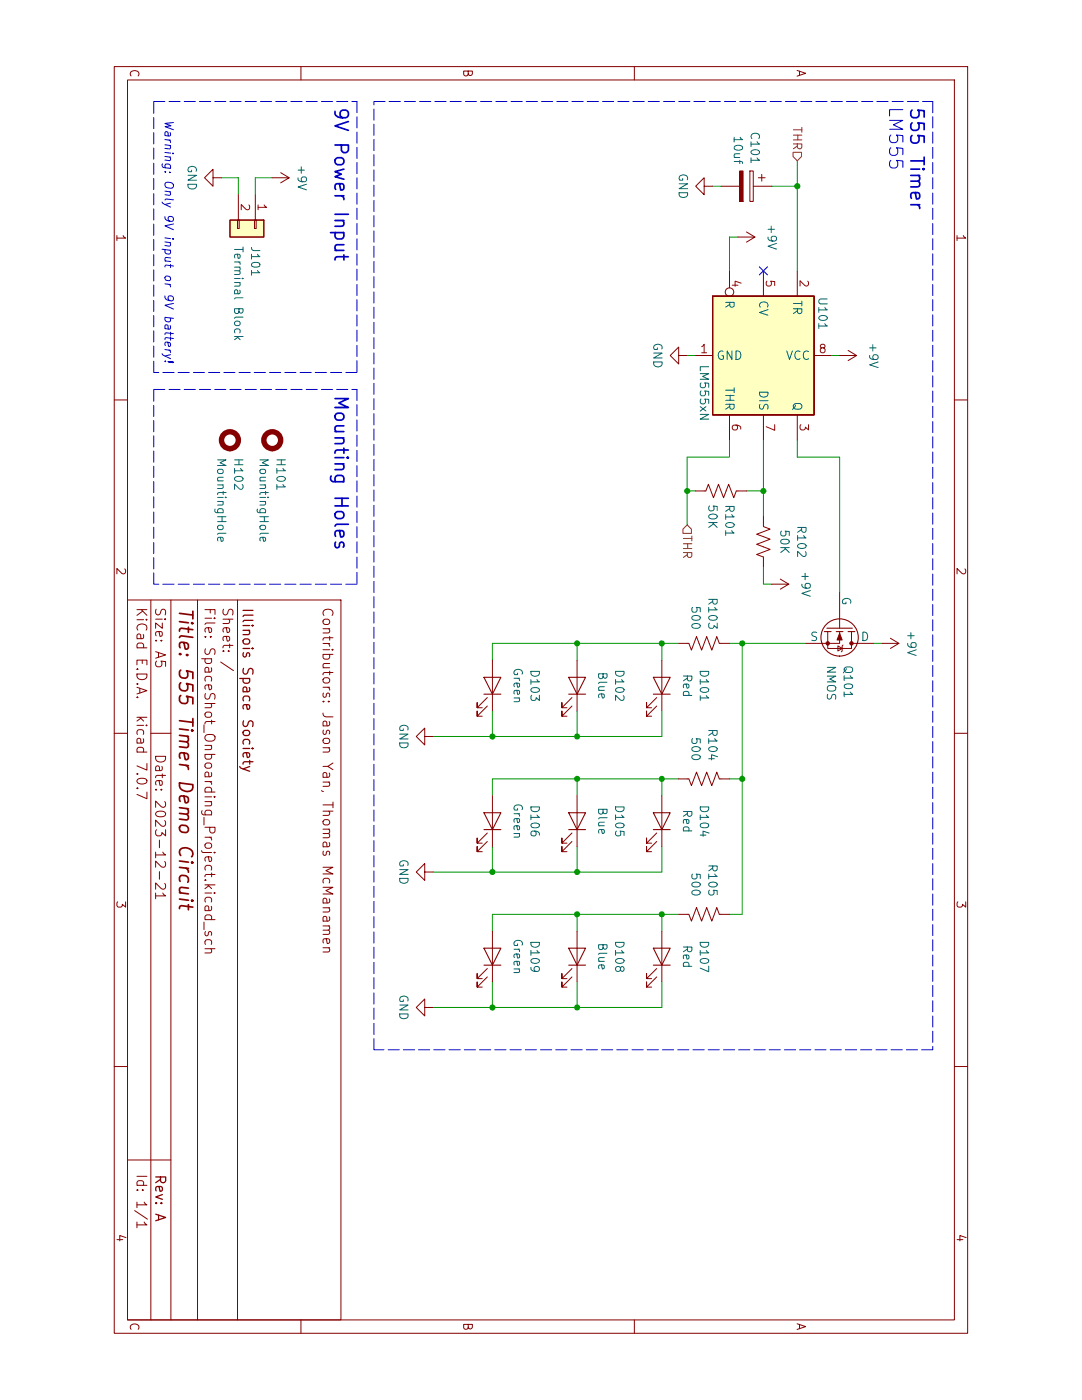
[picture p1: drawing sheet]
(kicad_sch (version 20230121) (generator eeschema)

 (paper "A5")

 (title_block
  (title "555 Timer Demo Circuit")
  (date "2023-12-21")
  (rev "A")
  (company "Illinois Space Society")
  (comment 4 "Contributors: Jason Yan, Thomas McManamen"))

 (lib_symbols
  (symbol "Connector_Generic:Conn_01x02" (pin_names (offset 1.016) hide) (in_bom yes) (on_board yes)
   (property "Reference" "J" (at 0 2.54 0) (effects (font (size 1.27 1.27))))
   (property "Value" "Conn_01x02" (at 0 -5.08 0) (effects (font (size 1.27 1.27))))
   (property "Footprint" "" (at 0 0 0) (effects (font (size 1.27 1.27)) hide))
   (property "Datasheet" "~" (at 0 0 0) (effects (font (size 1.27 1.27)) hide))
   (symbol "Conn_01x02_1_1"
    (rectangle (start -1.27 -2.413) (end 0 -2.667) (stroke (width 0.1524) (type default)) (fill (type none)))
    (rectangle (start -1.27 0.127) (end 0 -0.127) (stroke (width 0.1524) (type default)) (fill (type none)))
    (rectangle (start -1.27 1.27) (end 1.27 -3.81) (stroke (width 0.254) (type default)) (fill (type background)))
    (pin passive line (at -5.08 0 0) (length 3.81) (name "Pin_1" (effects (font (size 1.27 1.27)))) (number "1" (effects (font (size 1.27 1.27)))))
    (pin passive line (at -5.08 -2.54 0) (length 3.81) (name "Pin_2" (effects (font (size 1.27 1.27)))) (number "2" (effects (font (size 1.27 1.27)))))))
  (symbol "Device:C_Polarized" (pin_numbers hide) (pin_names (offset 0.254)) (in_bom yes) (on_board yes)
   (property "Reference" "C" (at 0.635 2.54 0) (effects (font (size 1.27 1.27)) (justify left)))
   (property "Value" "C_Polarized" (at 0.635 -2.54 0) (effects (font (size 1.27 1.27)) (justify left)))
   (property "Footprint" "" (at 0.9652 -3.81 0) (effects (font (size 1.27 1.27)) hide))
   (property "Datasheet" "~" (at 0 0 0) (effects (font (size 1.27 1.27)) hide))
   (symbol "C_Polarized_0_1"
    (rectangle (start -2.286 0.508) (end 2.286 1.016) (stroke (width 0) (type default)) (fill (type none)))
    (polyline (pts (xy -1.778 2.286) (xy -0.762 2.286)) (stroke (width 0) (type default)) (fill (type none)))
    (polyline (pts (xy -1.27 2.794) (xy -1.27 1.778)) (stroke (width 0) (type default)) (fill (type none)))
    (rectangle (start 2.286 -0.508) (end -2.286 -1.016) (stroke (width 0) (type default)) (fill (type outline))))
   (symbol "C_Polarized_1_1"
    (pin passive line (at 0 3.81 270) (length 2.794) (name "~" (effects (font (size 1.27 1.27)))) (number "1" (effects (font (size 1.27 1.27)))))
    (pin passive line (at 0 -3.81 90) (length 2.794) (name "~" (effects (font (size 1.27 1.27)))) (number "2" (effects (font (size 1.27 1.27)))))))
  (symbol "Device:LED" (pin_numbers hide) (pin_names (offset 1.016) hide) (in_bom yes) (on_board yes)
   (property "Reference" "D" (at 0 2.54 0) (effects (font (size 1.27 1.27))))
   (property "Value" "LED" (at 0 -2.54 0) (effects (font (size 1.27 1.27))))
   (property "Footprint" "" (at 0 0 0) (effects (font (size 1.27 1.27)) hide))
   (property "Datasheet" "~" (at 0 0 0) (effects (font (size 1.27 1.27)) hide))
   (symbol "LED_0_1"
    (polyline (pts (xy -1.27 -1.27) (xy -1.27 1.27)) (stroke (width 0.254) (type default)) (fill (type none)))
    (polyline (pts (xy -1.27 0) (xy 1.27 0)) (stroke (width 0) (type default)) (fill (type none)))
    (polyline (pts (xy 1.27 -1.27) (xy 1.27 1.27) (xy -1.27 0) (xy 1.27 -1.27)) (stroke (width 0.254) (type default)) (fill (type none)))
    (polyline (pts (xy -3.048 -0.762) (xy -4.572 -2.286) (xy -3.81 -2.286) (xy -4.572 -2.286) (xy -4.572 -1.524)) (stroke (width 0) (type default)) (fill (type none)))
    (polyline (pts (xy -1.778 -0.762) (xy -3.302 -2.286) (xy -2.54 -2.286) (xy -3.302 -2.286) (xy -3.302 -1.524)) (stroke (width 0) (type default)) (fill (type none))))
   (symbol "LED_1_1"
    (pin passive line (at -3.81 0 0) (length 2.54) (name "K" (effects (font (size 1.27 1.27)))) (number "1" (effects (font (size 1.27 1.27)))))
    (pin passive line (at 3.81 0 180) (length 2.54) (name "A" (effects (font (size 1.27 1.27)))) (number "2" (effects (font (size 1.27 1.27)))))))
  (symbol "Device:R_US" (pin_numbers hide) (pin_names (offset 0)) (in_bom yes) (on_board yes)
   (property "Reference" "R" (at 2.54 0 90) (effects (font (size 1.27 1.27))))
   (property "Value" "R_US" (at -2.54 0 90) (effects (font (size 1.27 1.27))))
   (property "Footprint" "" (at 1.016 -0.254 90) (effects (font (size 1.27 1.27)) hide))
   (property "Datasheet" "~" (at 0 0 0) (effects (font (size 1.27 1.27)) hide))
   (symbol "R_US_0_1"
    (polyline (pts (xy 0 -2.286) (xy 0 -2.54)) (stroke (width 0) (type default)) (fill (type none)))
    (polyline (pts (xy 0 2.286) (xy 0 2.54)) (stroke (width 0) (type default)) (fill (type none)))
    (polyline (pts (xy 0 -0.762) (xy 1.016 -1.143) (xy 0 -1.524) (xy -1.016 -1.905) (xy 0 -2.286)) (stroke (width 0) (type default)) (fill (type none)))
    (polyline (pts (xy 0 0.762) (xy 1.016 0.381) (xy 0 0) (xy -1.016 -0.381) (xy 0 -0.762)) (stroke (width 0) (type default)) (fill (type none)))
    (polyline (pts (xy 0 2.286) (xy 1.016 1.905) (xy 0 1.524) (xy -1.016 1.143) (xy 0 0.762)) (stroke (width 0) (type default)) (fill (type none))))
   (symbol "R_US_1_1"
    (pin passive line (at 0 3.81 270) (length 1.27) (name "~" (effects (font (size 1.27 1.27)))) (number "1" (effects (font (size 1.27 1.27)))))
    (pin passive line (at 0 -3.81 90) (length 1.27) (name "~" (effects (font (size 1.27 1.27)))) (number "2" (effects (font (size 1.27 1.27)))))))
  (symbol "Mechanical:MountingHole" (pin_names (offset 1.016)) (in_bom yes) (on_board yes)
   (property "Reference" "H" (at 0 5.08 0) (effects (font (size 1.27 1.27))))
   (property "Value" "MountingHole" (at 0 3.175 0) (effects (font (size 1.27 1.27))))
   (property "Footprint" "" (at 0 0 0) (effects (font (size 1.27 1.27)) hide))
   (property "Datasheet" "~" (at 0 0 0) (effects (font (size 1.27 1.27)) hide))
   (symbol "MountingHole_0_1"
    (circle (center 0 0) (radius 1.27) (stroke (width 1.27) (type default)) (fill (type none)))))
  (symbol "Simulation_SPICE:NMOS" (pin_numbers hide) (pin_names (offset 0)) (in_bom yes) (on_board yes)
   (property "Reference" "Q" (at 5.08 1.27 0) (effects (font (size 1.27 1.27)) (justify left)))
   (property "Value" "NMOS" (at 5.08 -1.27 0) (effects (font (size 1.27 1.27)) (justify left)))
   (property "Footprint" "" (at 5.08 2.54 0) (effects (font (size 1.27 1.27)) hide))
   (property "Datasheet" "https://ngspice.sourceforge.io/docs/ngspice-manual.pdf" (at 0 -12.7 0) (effects (font (size 1.27 1.27)) hide))
   (property "Sim.Device" "NMOS" (at 0 -17.145 0) (effects (font (size 1.27 1.27)) hide))
   (property "Sim.Type" "VDMOS" (at 0 -19.05 0) (effects (font (size 1.27 1.27)) hide))
   (property "Sim.Pins" "1=D 2=G 3=S" (at 0 -15.24 0) (effects (font (size 1.27 1.27)) hide))
   (symbol "NMOS_0_1"
    (polyline (pts (xy 0.254 0) (xy -2.54 0)) (stroke (width 0) (type default)) (fill (type none)))
    (polyline (pts (xy 0.254 1.905) (xy 0.254 -1.905)) (stroke (width 0.254) (type default)) (fill (type none)))
    (polyline (pts (xy 0.762 -1.27) (xy 0.762 -2.286)) (stroke (width 0.254) (type default)) (fill (type none)))
    (polyline (pts (xy 0.762 0.508) (xy 0.762 -0.508)) (stroke (width 0.254) (type default)) (fill (type none)))
    (polyline (pts (xy 0.762 2.286) (xy 0.762 1.27)) (stroke (width 0.254) (type default)) (fill (type none)))
    (polyline (pts (xy 2.54 2.54) (xy 2.54 1.778)) (stroke (width 0) (type default)) (fill (type none)))
    (polyline (pts (xy 2.54 -2.54) (xy 2.54 0) (xy 0.762 0)) (stroke (width 0) (type default)) (fill (type none)))
    (polyline (pts (xy 0.762 -1.778) (xy 3.302 -1.778) (xy 3.302 1.778) (xy 0.762 1.778)) (stroke (width 0) (type default)) (fill (type none)))
    (polyline (pts (xy 1.016 0) (xy 2.032 0.381) (xy 2.032 -0.381) (xy 1.016 0)) (stroke (width 0) (type default)) (fill (type outline)))
    (polyline (pts (xy 2.794 0.508) (xy 2.921 0.381) (xy 3.683 0.381) (xy 3.81 0.254)) (stroke (width 0) (type default)) (fill (type none)))
    (polyline (pts (xy 3.302 0.381) (xy 2.921 -0.254) (xy 3.683 -0.254) (xy 3.302 0.381)) (stroke (width 0) (type default)) (fill (type none)))
    (circle (center 1.651 0) (radius 2.794) (stroke (width 0.254) (type default)) (fill (type none)))
    (circle (center 2.54 -1.778) (radius 0.254) (stroke (width 0) (type default)) (fill (type outline)))
    (circle (center 2.54 1.778) (radius 0.254) (stroke (width 0) (type default)) (fill (type outline))))
   (symbol "NMOS_1_1"
    (pin passive line (at 2.54 5.08 270) (length 2.54) (name "D" (effects (font (size 1.27 1.27)))) (number "1" (effects (font (size 1.27 1.27)))))
    (pin input line (at -5.08 0 0) (length 2.54) (name "G" (effects (font (size 1.27 1.27)))) (number "2" (effects (font (size 1.27 1.27)))))
    (pin passive line (at 2.54 -5.08 90) (length 2.54) (name "S" (effects (font (size 1.27 1.27)))) (number "3" (effects (font (size 1.27 1.27)))))))
  (symbol "Timer:LM555xN" (in_bom yes) (on_board yes)
   (property "Reference" "U" (at -10.16 8.89 0) (effects (font (size 1.27 1.27)) (justify left)))
   (property "Value" "LM555xN" (at 2.54 8.89 0) (effects (font (size 1.27 1.27)) (justify left)))
   (property "Footprint" "Package_DIP:DIP-8_W7.62mm" (at 16.51 -10.16 0) (effects (font (size 1.27 1.27)) hide))
   (property "Datasheet" "http://www.ti.com/lit/ds/symlink/lm555.pdf" (at 21.59 -10.16 0) (effects (font (size 1.27 1.27)) hide))
   (symbol "LM555xN_0_0"
    (pin power_in line (at 0 -10.16 90) (length 2.54) (name "GND" (effects (font (size 1.27 1.27)))) (number "1" (effects (font (size 1.27 1.27)))))
    (pin power_in line (at 0 10.16 270) (length 2.54) (name "VCC" (effects (font (size 1.27 1.27)))) (number "8" (effects (font (size 1.27 1.27))))))
   (symbol "LM555xN_0_1"
    (rectangle (start -8.89 -7.62) (end 8.89 7.62) (stroke (width 0.254) (type default)) (fill (type background)))
    (rectangle (start -8.89 -7.62) (end 8.89 7.62) (stroke (width 0.254) (type default)) (fill (type background))))
   (symbol "LM555xN_1_1"
    (pin input line (at -12.7 5.08 0) (length 3.81) (name "TR" (effects (font (size 1.27 1.27)))) (number "2" (effects (font (size 1.27 1.27)))))
    (pin output line (at 12.7 5.08 180) (length 3.81) (name "Q" (effects (font (size 1.27 1.27)))) (number "3" (effects (font (size 1.27 1.27)))))
    (pin input inverted (at -12.7 -5.08 0) (length 3.81) (name "R" (effects (font (size 1.27 1.27)))) (number "4" (effects (font (size 1.27 1.27)))))
    (pin input line (at -12.7 0 0) (length 3.81) (name "CV" (effects (font (size 1.27 1.27)))) (number "5" (effects (font (size 1.27 1.27)))))
    (pin input line (at 12.7 -5.08 180) (length 3.81) (name "THR" (effects (font (size 1.27 1.27)))) (number "6" (effects (font (size 1.27 1.27)))))
    (pin input line (at 12.7 0 180) (length 3.81) (name "DIS" (effects (font (size 1.27 1.27)))) (number "7" (effects (font (size 1.27 1.27)))))))
  (symbol "power:+9V" (power) (pin_names (offset 0)) (in_bom yes) (on_board yes)
   (property "Reference" "#PWR" (at 0 -3.81 0) (effects (font (size 1.27 1.27)) hide))
   (property "Value" "+9V" (at 0 3.556 0) (effects (font (size 1.27 1.27))))
   (property "Footprint" "" (at 0 0 0) (effects (font (size 1.27 1.27)) hide))
   (property "Datasheet" "" (at 0 0 0) (effects (font (size 1.27 1.27)) hide))
   (symbol "+9V_0_1"
    (polyline (pts (xy -0.762 1.27) (xy 0 2.54)) (stroke (width 0) (type default)) (fill (type none)))
    (polyline (pts (xy 0 0) (xy 0 2.54)) (stroke (width 0) (type default)) (fill (type none)))
    (polyline (pts (xy 0 2.54) (xy 0.762 1.27)) (stroke (width 0) (type default)) (fill (type none))))
   (symbol "+9V_1_1"
    (pin power_in line (at 0 0 90) (length 0) hide (name "+9V" (effects (font (size 1.27 1.27)))) (number "1" (effects (font (size 1.27 1.27)))))))
  (symbol "power:GND" (power) (pin_names (offset 0)) (in_bom yes) (on_board yes)
   (property "Reference" "#PWR" (at 0 -6.35 0) (effects (font (size 1.27 1.27)) hide))
   (property "Value" "GND" (at 0 -3.81 0) (effects (font (size 1.27 1.27))))
   (property "Footprint" "" (at 0 0 0) (effects (font (size 1.27 1.27)) hide))
   (property "Datasheet" "" (at 0 0 0) (effects (font (size 1.27 1.27)) hide))
   (symbol "GND_0_1"
    (polyline (pts (xy 0 0) (xy 0 -1.27) (xy 1.27 -1.27) (xy 0 -2.54) (xy -1.27 -1.27) (xy 0 -1.27)) (stroke (width 0) (type default)) (fill (type none))))
   (symbol "GND_1_1"
    (pin power_in line (at 0 0 270) (length 0) hide (name "GND" (effects (font (size 1.27 1.27)))) (number "1" (effects (font (size 1.27 1.27))))))))

 (junction (at 137.16 68.58) (diameter 0) (color 0 0 0 0))
 (junction (at 27.94 35.56) (diameter 0) (color 0 0 0 0))
 (junction (at 73.66 40.64) (diameter 0) (color 0 0 0 0))
 (junction (at 151.13 68.58) (diameter 0) (color 0 0 0 0))
 (junction (at 96.52 43.815) (diameter 0) (color 0 0 0 0))
 (junction (at 96.52 55.88) (diameter 0) (color 0 0 0 0))
 (junction (at 116.84 68.58) (diameter 0) (color 0 0 0 0))
 (junction (at 73.66 52.07) (diameter 0) (color 0 0 0 0))
 (junction (at 110.49 68.58) (diameter 0) (color 0 0 0 0))
 (junction (at 116.84 43.815) (diameter 0) (color 0 0 0 0))
 (junction (at 137.16 55.88) (diameter 0) (color 0 0 0 0))
 (junction (at 110.49 81.28) (diameter 0) (color 0 0 0 0))
 (junction (at 130.81 81.28) (diameter 0) (color 0 0 0 0))
 (junction (at 116.84 55.88) (diameter 0) (color 0 0 0 0))
 (junction (at 151.13 81.28) (diameter 0) (color 0 0 0 0))
 (junction (at 96.52 68.58) (diameter 0) (color 0 0 0 0))
 (junction (at 130.81 68.58) (diameter 0) (color 0 0 0 0))

 (no_connect (at 40.64 40.64))

 (wire (pts (xy 96.52 68.58) (xy 99.06 68.58)) (stroke (width 0) (type default)))
 (wire (pts (xy 73.66 40.64) (xy 77.47 40.64)) (stroke (width 0) (type default)))
 (wire (pts (xy 139.7 81.28) (xy 137.16 81.28)) (stroke (width 0) (type default)))
 (wire (pts (xy 151.13 68.58) (xy 151.13 81.28)) (stroke (width 0) (type default)))
 (wire (pts (xy 110.49 68.58) (xy 110.49 81.28)) (stroke (width 0) (type default)))
 (wire (pts (xy 130.81 68.58) (xy 130.81 81.28)) (stroke (width 0) (type default)))
 (wire (pts (xy 96.52 53.34) (xy 96.52 55.88)) (stroke (width 0) (type default)))
 (wire (pts (xy 35.56 44.45) (xy 35.56 45.72)) (stroke (width 0) (type default)))
 (wire (pts (xy 119.38 55.88) (xy 116.84 55.88)) (stroke (width 0) (type default)))
 (wire (pts (xy 116.84 55.88) (xy 116.84 68.58)) (stroke (width 0) (type default)))
 (wire (pts (xy 151.13 81.28) (xy 147.32 81.28)) (stroke (width 0) (type default)))
 (wire (pts (xy 96.52 43.815) (xy 96.52 45.72)) (stroke (width 0) (type default)))
 (wire (pts (xy 68.58 52.07) (xy 68.58 45.72)) (stroke (width 0) (type default)))
 (wire (pts (xy 110.49 81.28) (xy 106.68 81.28)) (stroke (width 0) (type default)))
 (wire (pts (xy 27.94 46.99) (xy 27.94 48.26)) (stroke (width 0) (type default)))
 (wire (pts (xy 96.52 81.28) (xy 99.06 81.28)) (stroke (width 0) (type default)))
 (wire (pts (xy 68.58 29.21) (xy 68.58 35.56)) (stroke (width 0) (type default)))
 (wire (pts (xy 106.68 55.88) (xy 110.49 55.88)) (stroke (width 0) (type default)))
 (wire (pts (xy 130.81 81.28) (xy 127 81.28)) (stroke (width 0) (type default)))
 (wire (pts (xy 116.84 81.28) (xy 119.38 81.28)) (stroke (width 0) (type default)))
 (wire (pts (xy 96.52 22.86) (xy 96.52 24.13)) (stroke (width 0) (type default)))
 (wire (pts (xy 96.52 43.815) (xy 116.84 43.815)) (stroke (width 0) (type default)))
 (wire (pts (xy 85.09 40.64) (xy 87.63 40.64)) (stroke (width 0) (type default)))
 (wire (pts (xy 73.66 40.64) (xy 73.66 43.18)) (stroke (width 0) (type default)))
 (wire (pts (xy 68.58 45.72) (xy 66.04 45.72)) (stroke (width 0) (type default)))
 (wire (pts (xy 26.67 121.92) (xy 26.67 119.38)) (stroke (width 0) (type default)))
 (wire (pts (xy 137.16 55.88) (xy 137.16 68.58)) (stroke (width 0) (type default)))
 (wire (pts (xy 78.74 52.07) (xy 73.66 52.07)) (stroke (width 0) (type default)))
 (wire (pts (xy 137.16 68.58) (xy 137.16 81.28)) (stroke (width 0) (type default)))
 (wire (pts (xy 66.04 40.64) (xy 73.66 40.64)) (stroke (width 0) (type default)))
 (wire (pts (xy 96.52 55.88) (xy 96.52 68.58)) (stroke (width 0) (type default)))
 (wire (pts (xy 26.67 119.38) (xy 29.21 119.38)) (stroke (width 0) (type default)))
 (wire (pts (xy 127 55.88) (xy 130.81 55.88)) (stroke (width 0) (type default)))
 (wire (pts (xy 137.16 43.815) (xy 137.16 45.72)) (stroke (width 0) (type default)))
 (wire (pts (xy 35.56 45.72) (xy 40.64 45.72)) (stroke (width 0) (type default)))
 (wire (pts (xy 66.04 35.56) (xy 68.58 35.56)) (stroke (width 0) (type default)))
 (wire (pts (xy 116.84 68.58) (xy 119.38 68.58)) (stroke (width 0) (type default)))
 (wire (pts (xy 99.06 55.88) (xy 96.52 55.88)) (stroke (width 0) (type default)))
 (wire (pts (xy 68.58 29.21) (xy 88.9 29.21)) (stroke (width 0) (type default)))
 (wire (pts (xy 139.7 68.58) (xy 137.16 68.58)) (stroke (width 0) (type default)))
 (wire (pts (xy 26.67 116.84) (xy 29.21 116.84)) (stroke (width 0) (type default)))
 (wire (pts (xy 27.94 35.56) (xy 27.94 39.37)) (stroke (width 0) (type default)))
 (wire (pts (xy 73.66 52.07) (xy 73.66 50.8)) (stroke (width 0) (type default)))
 (wire (pts (xy 53.34 29.21) (xy 53.34 30.48)) (stroke (width 0) (type default)))
 (wire (pts (xy 130.81 68.58) (xy 127 68.58)) (stroke (width 0) (type default)))
 (wire (pts (xy 68.58 52.07) (xy 73.66 52.07)) (stroke (width 0) (type default)))
 (wire (pts (xy 110.49 81.28) (xy 110.49 90.17)) (stroke (width 0) (type default)))
 (wire (pts (xy 116.84 43.815) (xy 116.84 45.72)) (stroke (width 0) (type default)))
 (wire (pts (xy 137.16 53.34) (xy 137.16 55.88)) (stroke (width 0) (type default)))
 (wire (pts (xy 137.16 43.815) (xy 116.84 43.815)) (stroke (width 0) (type default)))
 (wire (pts (xy 130.81 55.88) (xy 130.81 68.58)) (stroke (width 0) (type default)))
 (wire (pts (xy 116.84 68.58) (xy 116.84 81.28)) (stroke (width 0) (type default)))
 (wire (pts (xy 110.49 68.58) (xy 106.68 68.58)) (stroke (width 0) (type default)))
 (wire (pts (xy 151.13 81.28) (xy 151.13 90.17)) (stroke (width 0) (type default)))
 (wire (pts (xy 87.63 40.64) (xy 87.63 39.37)) (stroke (width 0) (type default)))
 (wire (pts (xy 27.94 35.56) (xy 40.64 35.56)) (stroke (width 0) (type default)))
 (wire (pts (xy 147.32 55.88) (xy 151.13 55.88)) (stroke (width 0) (type default)))
 (wire (pts (xy 110.49 55.88) (xy 110.49 68.58)) (stroke (width 0) (type default)))
 (wire (pts (xy 130.81 81.28) (xy 130.81 90.17)) (stroke (width 0) (type default)))
 (wire (pts (xy 26.67 114.3) (xy 26.67 116.84)) (stroke (width 0) (type default)))
 (wire (pts (xy 53.34 50.8) (xy 53.34 52.07)) (stroke (width 0) (type default)))
 (wire (pts (xy 139.7 55.88) (xy 137.16 55.88)) (stroke (width 0) (type default)))
 (wire (pts (xy 96.52 34.29) (xy 96.52 43.815)) (stroke (width 0) (type default)))
 (wire (pts (xy 151.13 55.88) (xy 151.13 68.58)) (stroke (width 0) (type default)))
 (wire (pts (xy 116.84 53.34) (xy 116.84 55.88)) (stroke (width 0) (type default)))
 (wire (pts (xy 24.13 35.56) (xy 27.94 35.56)) (stroke (width 0) (type default)))
 (wire (pts (xy 151.13 68.58) (xy 147.32 68.58)) (stroke (width 0) (type default)))
 (wire (pts (xy 96.52 68.58) (xy 96.52 81.28)) (stroke (width 0) (type default)))

 (rectangle (start 58.42 101.6) (end 87.63 132.08) (stroke (width 0) (type dash)) (fill (type none)))
 (rectangle (start 15.24 15.24) (end 157.48 99.06) (stroke (width 0) (type dash)) (fill (type none)))
 (rectangle (start 15.24 101.6) (end 55.88 132.08) (stroke (width 0) (type dash)) (fill (type none)))

 (text "Mounting Holes" (at 59.055 105.41 0) (effects (font (size 2 2) (thickness 0.4) bold) (justify left bottom)))
 (text "LM555" (at 15.875 22.225 0) (effects (font (size 2 2)) (justify left bottom)))
 (text "555 Timer" (at 15.875 19.05 0) (effects (font (size 2 2) (thickness 0.4) bold) (justify left bottom)))
 (text "9V Power Input" (at 15.875 105.41 0) (effects (font (size 2 2) (thickness 0.4) bold) (justify left bottom)))
 (text "Only 9V input or 9V battery" (at 54.61 130.81 0) (effects (font (size 1.27 1.27) italic) (justify right bottom)))

 (hierarchical_label "THR" (shape input) (at 24.13 35.56 180) (fields_autoplaced) (effects (font (size 1.27 1.27)) (justify right)))
 (hierarchical_label "THR" (shape input) (at 78.74 52.07 0) (fields_autoplaced) (effects (font (size 1.27 1.27)) (justify left)))

 (symbol (lib_id "Device:R_US") (at 73.66 46.99 0) (unit 1) (in_bom yes) (on_board yes) (dnp no)
  (property "Reference" "R101" (at 75.565 45.72 0) (effects (font (size 1.27 1.27)) (justify left)))
  (property "Value" "50K" (at 75.565 48.26 0) (effects (font (size 1.27 1.27)) (justify left)))
  (property "Footprint" "Resistor_THT:R_Axial_DIN0204_L3.6mm_D1.6mm_P7.62mm_Horizontal" (at 74.676 47.244 90) (effects (font (size 1.27 1.27)) hide))
  (property "Datasheet" "~" (at 73.66 46.99 0) (effects (font (size 1.27 1.27)) hide)) (pin "1") (pin "2"))

 (symbol (lib_id "power:+9V") (at 35.56 44.45 0) (unit 1) (in_bom yes) (on_board yes) (dnp no) (fields_autoplaced)
  (property "Reference" "#PWR0104" (at 35.56 48.26 0) (effects (font (size 1.27 1.27)) hide))
  (property "Value" "+9V" (at 35.56 39.37 0) (effects (font (size 1.27 1.27))))
  (property "Footprint" "" (at 35.56 44.45 0) (effects (font (size 1.27 1.27)) hide))
  (property "Datasheet" "" (at 35.56 44.45 0) (effects (font (size 1.27 1.27)) hide)) (pin "1"))

 (symbol (lib_id "Device:LED") (at 102.87 81.28 0) (mirror y) (unit 1) (in_bom yes) (on_board yes) (dnp no)
  (property "Reference" "D103" (at 102.87 74.93 0) (effects (font (size 1.27 1.27))))
  (property "Value" "Green" (at 102.87 77.47 0) (effects (font (size 1.27 1.27))))
  (property "Footprint" "LED_THT:LED_D4.0mm" (at 102.87 81.28 0) (effects (font (size 1.27 1.27)) hide))
  (property "Datasheet" "~" (at 102.87 81.28 0) (effects (font (size 1.27 1.27)) hide)) (pin "1") (pin "2"))

 (symbol (lib_id "power:+9V") (at 26.67 114.3 0) (unit 1) (in_bom yes) (on_board yes) (dnp no)
  (property "Reference" "#PWR0102" (at 26.67 118.11 0) (effects (font (size 1.27 1.27)) hide))
  (property "Value" "+9V" (at 26.67 109.855 0) (effects (font (size 1.27 1.27))))
  (property "Footprint" "" (at 26.67 114.3 0) (effects (font (size 1.27 1.27)) hide))
  (property "Datasheet" "" (at 26.67 114.3 0) (effects (font (size 1.27 1.27)) hide)) (pin "1"))

 (symbol (lib_id "Device:LED") (at 123.19 68.58 0) (mirror y) (unit 1) (in_bom yes) (on_board yes) (dnp no)
  (property "Reference" "D105" (at 123.19 62.23 0) (effects (font (size 1.27 1.27))))
  (property "Value" "Blue" (at 123.19 64.77 0) (effects (font (size 1.27 1.27))))
  (property "Footprint" "LED_THT:LED_D4.0mm" (at 123.19 68.58 0) (effects (font (size 1.27 1.27)) hide))
  (property "Datasheet" "~" (at 123.19 68.58 0) (effects (font (size 1.27 1.27)) hide)) (pin "1") (pin "2"))

 (symbol (lib_id "power:+9V") (at 53.34 29.21 0) (unit 1) (in_bom yes) (on_board yes) (dnp no) (fields_autoplaced)
  (property "Reference" "#PWR0105" (at 53.34 33.02 0) (effects (font (size 1.27 1.27)) hide))
  (property "Value" "+9V" (at 53.34 24.13 0) (effects (font (size 1.27 1.27))))
  (property "Footprint" "" (at 53.34 29.21 0) (effects (font (size 1.27 1.27)) hide))
  (property "Datasheet" "" (at 53.34 29.21 0) (effects (font (size 1.27 1.27)) hide)) (pin "1"))

 (symbol (lib_id "Device:R_US") (at 137.16 49.53 0) (mirror y) (unit 1) (in_bom yes) (on_board yes) (dnp no)
  (property "Reference" "R105" (at 134.62 48.26 0) (effects (font (size 1.27 1.27)) (justify left)))
  (property "Value" "500" (at 134.62 50.8 0) (effects (font (size 1.27 1.27)) (justify left)))
  (property "Footprint" "Resistor_THT:R_Axial_DIN0204_L3.6mm_D1.6mm_P7.62mm_Horizontal" (at 136.144 49.784 90) (effects (font (size 1.27 1.27)) hide))
  (property "Datasheet" "~" (at 137.16 49.53 0) (effects (font (size 1.27 1.27)) hide)) (pin "1") (pin "2"))

 (symbol (lib_id "Device:R_US") (at 116.84 49.53 0) (mirror y) (unit 1) (in_bom yes) (on_board yes) (dnp no)
  (property "Reference" "R104" (at 114.3 48.26 0) (effects (font (size 1.27 1.27)) (justify left)))
  (property "Value" "500" (at 114.3 50.8 0) (effects (font (size 1.27 1.27)) (justify left)))
  (property "Footprint" "Resistor_THT:R_Axial_DIN0204_L3.6mm_D1.6mm_P7.62mm_Horizontal" (at 115.824 49.784 90) (effects (font (size 1.27 1.27)) hide))
  (property "Datasheet" "~" (at 116.84 49.53 0) (effects (font (size 1.27 1.27)) hide)) (pin "1") (pin "2"))

 (symbol (lib_id "power:GND") (at 27.94 48.26 0) (unit 1) (in_bom yes) (on_board yes) (dnp no) (fields_autoplaced)
  (property "Reference" "#PWR0101" (at 27.94 54.61 0) (effects (font (size 1.27 1.27)) hide))
  (property "Value" "GND" (at 27.94 52.705 0) (effects (font (size 1.27 1.27))))
  (property "Footprint" "" (at 27.94 48.26 0) (effects (font (size 1.27 1.27)) hide))
  (property "Datasheet" "" (at 27.94 48.26 0) (effects (font (size 1.27 1.27)) hide)) (pin "1"))

 (symbol (lib_id "Connector_Generic:Conn_01x02") (at 34.29 116.84 0) (unit 1) (in_bom yes) (on_board yes) (dnp no)
  (property "Reference" "J101" (at 36.83 116.84 0) (effects (font (size 1.27 1.27)) (justify left)))
  (property "Value" "Terminal Block" (at 36.83 119.38 0) (effects (font (size 1.27 1.27)) (justify left)))
  (property "Footprint" "TerminalBlock_4Ucon:TerminalBlock_4Ucon_1x02_P3.50mm_Horizontal" (at 34.29 116.84 0) (effects (font (size 1.27 1.27)) hide))
  (property "Datasheet" "~" (at 34.29 116.84 0) (effects (font (size 1.27 1.27)) hide)) (pin "1") (pin "2"))

 (symbol (lib_id "power:GND") (at 130.81 90.17 0) (mirror y) (unit 1) (in_bom yes) (on_board yes) (dnp no) (fields_autoplaced)
  (property "Reference" "#PWR0110" (at 130.81 96.52 0) (effects (font (size 1.27 1.27)) hide))
  (property "Value" "GND" (at 130.81 94.615 0) (effects (font (size 1.27 1.27))))
  (property "Footprint" "" (at 130.81 90.17 0) (effects (font (size 1.27 1.27)) hide))
  (property "Datasheet" "" (at 130.81 90.17 0) (effects (font (size 1.27 1.27)) hide)) (pin "1"))

 (symbol (lib_id "power:+9V") (at 87.63 39.37 0) (unit 1) (in_bom yes) (on_board yes) (dnp no) (fields_autoplaced)
  (property "Reference" "#PWR0107" (at 87.63 43.18 0) (effects (font (size 1.27 1.27)) hide))
  (property "Value" "+9V" (at 87.63 34.29 0) (effects (font (size 1.27 1.27))))
  (property "Footprint" "" (at 87.63 39.37 0) (effects (font (size 1.27 1.27)) hide))
  (property "Datasheet" "" (at 87.63 39.37 0) (effects (font (size 1.27 1.27)) hide)) (pin "1"))

 (symbol (lib_id "power:GND") (at 53.34 52.07 0) (unit 1) (in_bom yes) (on_board yes) (dnp no) (fields_autoplaced)
  (property "Reference" "#PWR0106" (at 53.34 58.42 0) (effects (font (size 1.27 1.27)) hide))
  (property "Value" "GND" (at 53.34 56.515 0) (effects (font (size 1.27 1.27))))
  (property "Footprint" "" (at 53.34 52.07 0) (effects (font (size 1.27 1.27)) hide))
  (property "Datasheet" "" (at 53.34 52.07 0) (effects (font (size 1.27 1.27)) hide)) (pin "1"))

 (symbol (lib_id "Device:R_US") (at 96.52 49.53 0) (mirror y) (unit 1) (in_bom yes) (on_board yes) (dnp no)
  (property "Reference" "R103" (at 94.615 48.26 0) (effects (font (size 1.27 1.27)) (justify left)))
  (property "Value" "500" (at 94.615 50.8 0) (effects (font (size 1.27 1.27)) (justify left)))
  (property "Footprint" "Resistor_THT:R_Axial_DIN0204_L3.6mm_D1.6mm_P7.62mm_Horizontal" (at 95.504 49.784 90) (effects (font (size 1.27 1.27)) hide))
  (property "Datasheet" "~" (at 96.52 49.53 0) (effects (font (size 1.27 1.27)) hide)) (pin "1") (pin "2"))

 (symbol (lib_id "Device:LED") (at 143.51 55.88 0) (mirror y) (unit 1) (in_bom yes) (on_board yes) (dnp no)
  (property "Reference" "D107" (at 143.51 49.53 0) (effects (font (size 1.27 1.27))))
  (property "Value" "Red" (at 143.51 52.07 0) (effects (font (size 1.27 1.27))))
  (property "Footprint" "LED_THT:LED_D4.0mm" (at 143.51 55.88 0) (effects (font (size 1.27 1.27)) hide))
  (property "Datasheet" "~" (at 143.51 55.88 0) (effects (font (size 1.27 1.27)) hide)) (pin "1") (pin "2"))

 (symbol (lib_id "power:GND") (at 26.67 121.92 0) (unit 1) (in_bom yes) (on_board yes) (dnp no) (fields_autoplaced)
  (property "Reference" "#PWR0103" (at 26.67 128.27 0) (effects (font (size 1.27 1.27)) hide))
  (property "Value" "GND" (at 26.67 126.365 0) (effects (font (size 1.27 1.27))))
  (property "Footprint" "" (at 26.67 121.92 0) (effects (font (size 1.27 1.27)) hide))
  (property "Datasheet" "" (at 26.67 121.92 0) (effects (font (size 1.27 1.27)) hide)) (pin "1"))

 (symbol (lib_id "Device:C_Polarized") (at 27.94 43.18 0) (unit 1) (in_bom yes) (on_board yes) (dnp no)
  (property "Reference" "C101" (at 24.765 41.91 0) (effects (font (size 1.27 1.27)) (justify right)))
  (property "Value" "10uf" (at 24.765 44.45 0) (effects (font (size 1.27 1.27)) (justify right)))
  (property "Footprint" "Capacitor_THT:CP_Radial_D5.0mm_P2.00mm" (at 28.9052 46.99 0) (effects (font (size 1.27 1.27)) hide))
  (property "Datasheet" "~" (at 27.94 43.18 0) (effects (font (size 1.27 1.27)) hide)) (pin "1") (pin "2"))

 (symbol (lib_id "power:GND") (at 110.49 90.17 0) (mirror y) (unit 1) (in_bom yes) (on_board yes) (dnp no) (fields_autoplaced)
  (property "Reference" "#PWR0109" (at 110.49 96.52 0) (effects (font (size 1.27 1.27)) hide))
  (property "Value" "GND" (at 110.49 94.615 0) (effects (font (size 1.27 1.27))))
  (property "Footprint" "" (at 110.49 90.17 0) (effects (font (size 1.27 1.27)) hide))
  (property "Datasheet" "" (at 110.49 90.17 0) (effects (font (size 1.27 1.27)) hide)) (pin "1"))

 (symbol (lib_id "Device:R_US") (at 81.28 40.64 270) (unit 1) (in_bom yes) (on_board yes) (dnp no)
  (property "Reference" "R102" (at 81.28 34.925 90) (effects (font (size 1.27 1.27))))
  (property "Value" "50K" (at 81.28 37.465 90) (effects (font (size 1.27 1.27))))
  (property "Footprint" "Resistor_THT:R_Axial_DIN0204_L3.6mm_D1.6mm_P7.62mm_Horizontal" (at 81.026 41.656 90) (effects (font (size 1.27 1.27)) hide))
  (property "Datasheet" "~" (at 81.28 40.64 0) (effects (font (size 1.27 1.27)) hide)) (pin "1") (pin "2"))

 (symbol (lib_id "Device:LED") (at 102.87 55.88 0) (mirror y) (unit 1) (in_bom yes) (on_board yes) (dnp no)
  (property "Reference" "D101" (at 102.87 49.53 0) (effects (font (size 1.27 1.27))))
  (property "Value" "Red" (at 102.87 52.07 0) (effects (font (size 1.27 1.27))))
  (property "Footprint" "LED_THT:LED_D4.0mm" (at 102.87 55.88 0) (effects (font (size 1.27 1.27)) hide))
  (property "Datasheet" "~" (at 102.87 55.88 0) (effects (font (size 1.27 1.27)) hide)) (pin "1") (pin "2"))

 (symbol (lib_id "Mechanical:MountingHole") (at 66.04 114.3 0) (unit 1) (in_bom yes) (on_board yes) (dnp no) (fields_autoplaced)
  (property "Reference" "H101" (at 68.58 113.03 0) (effects (font (size 1.27 1.27)) (justify left)))
  (property "Value" "MountingHole" (at 68.58 115.57 0) (effects (font (size 1.27 1.27)) (justify left)))
  (property "Footprint" "MountingHole:MountingHole_3.2mm_M3_Pad_Via" (at 66.04 114.3 0) (effects (font (size 1.27 1.27)) hide))
  (property "Datasheet" "~" (at 66.04 114.3 0) (effects (font (size 1.27 1.27)) hide)))

 (symbol (lib_id "Device:LED") (at 143.51 68.58 0) (mirror y) (unit 1) (in_bom yes) (on_board yes) (dnp no)
  (property "Reference" "D108" (at 143.51 62.23 0) (effects (font (size 1.27 1.27))))
  (property "Value" "Blue" (at 143.51 64.77 0) (effects (font (size 1.27 1.27))))
  (property "Footprint" "LED_THT:LED_D4.0mm" (at 143.51 68.58 0) (effects (font (size 1.27 1.27)) hide))
  (property "Datasheet" "~" (at 143.51 68.58 0) (effects (font (size 1.27 1.27)) hide)) (pin "1") (pin "2"))

 (symbol (lib_id "power:+9V") (at 96.52 22.86 0) (unit 1) (in_bom yes) (on_board yes) (dnp no) (fields_autoplaced)
  (property "Reference" "#PWR0108" (at 96.52 26.67 0) (effects (font (size 1.27 1.27)) hide))
  (property "Value" "+9V" (at 96.52 18.415 0) (effects (font (size 1.27 1.27))))
  (property "Footprint" "" (at 96.52 22.86 0) (effects (font (size 1.27 1.27)) hide))
  (property "Datasheet" "" (at 96.52 22.86 0) (effects (font (size 1.27 1.27)) hide)) (pin "1"))

 (symbol (lib_id "Device:LED") (at 143.51 81.28 0) (mirror y) (unit 1) (in_bom yes) (on_board yes) (dnp no)
  (property "Reference" "D109" (at 143.51 74.93 0) (effects (font (size 1.27 1.27))))
  (property "Value" "Green" (at 143.51 77.47 0) (effects (font (size 1.27 1.27))))
  (property "Footprint" "LED_THT:LED_D4.0mm" (at 143.51 81.28 0) (effects (font (size 1.27 1.27)) hide))
  (property "Datasheet" "~" (at 143.51 81.28 0) (effects (font (size 1.27 1.27)) hide)) (pin "1") (pin "2"))

 (symbol (lib_id "Mechanical:MountingHole") (at 66.04 120.65 0) (unit 1) (in_bom yes) (on_board yes) (dnp no) (fields_autoplaced)
  (property "Reference" "H102" (at 68.58 119.38 0) (effects (font (size 1.27 1.27)) (justify left)))
  (property "Value" "MountingHole" (at 68.58 121.92 0) (effects (font (size 1.27 1.27)) (justify left)))
  (property "Footprint" "MountingHole:MountingHole_3.2mm_M3_Pad_Via" (at 66.04 120.65 0) (effects (font (size 1.27 1.27)) hide))
  (property "Datasheet" "~" (at 66.04 120.65 0) (effects (font (size 1.27 1.27)) hide)))

 (symbol (lib_id "Timer:LM555xN") (at 53.34 40.64 0) (unit 1) (in_bom yes) (on_board yes) (dnp no)
  (property "Reference" "U101" (at 44.45 31.75 0) (effects (font (size 1.27 1.27)) (justify left)))
  (property "Value" "LM555xN" (at 54.61 49.53 0) (effects (font (size 1.27 1.27)) (justify left)))
  (property "Footprint" "Package_DIP:DIP-8_W7.62mm" (at 69.85 50.8 0) (effects (font (size 1.27 1.27)) hide))
  (property "Datasheet" "http://www.ti.com/lit/ds/symlink/lm555.pdf" (at 74.93 50.8 0) (effects (font (size 1.27 1.27)) hide)) (pin "1") (pin "8") (pin "2") (pin "3") (pin "4") (pin "5") (pin "6") (pin "7"))

 (symbol (lib_id "Device:LED") (at 102.87 68.58 0) (mirror y) (unit 1) (in_bom yes) (on_board yes) (dnp no)
  (property "Reference" "D102" (at 102.87 62.23 0) (effects (font (size 1.27 1.27))))
  (property "Value" "Blue" (at 102.87 64.77 0) (effects (font (size 1.27 1.27))))
  (property "Footprint" "LED_THT:LED_D4.0mm" (at 102.87 68.58 0) (effects (font (size 1.27 1.27)) hide))
  (property "Datasheet" "~" (at 102.87 68.58 0) (effects (font (size 1.27 1.27)) hide)) (pin "1") (pin "2"))

 (symbol (lib_id "Simulation_SPICE:NMOS") (at 93.98 29.21 0) (unit 1) (in_bom yes) (on_board yes) (dnp no)
  (property "Reference" "Q101" (at 99.695 27.94 0) (effects (font (size 1.27 1.27)) (justify left)))
  (property "Value" "NMOS" (at 99.695 30.48 0) (effects (font (size 1.27 1.27)) (justify left)))
  (property "Footprint" "Package_TO_SOT_THT:TO-126-3_Horizontal_TabUp" (at 99.06 26.67 0) (effects (font (size 1.27 1.27)) hide))
  (property "Datasheet" "https://ngspice.sourceforge.io/docs/ngspice-manual.pdf" (at 93.98 41.91 0) (effects (font (size 1.27 1.27)) hide))
  (property "Sim.Device" "NMOS" (at 93.98 46.355 0) (effects (font (size 1.27 1.27)) hide))
  (property "Sim.Type" "VDMOS" (at 93.98 48.26 0) (effects (font (size 1.27 1.27)) hide))
  (property "Sim.Pins" "1=D 2=G 3=S" (at 93.98 44.45 0) (effects (font (size 1.27 1.27)) hide)) (pin "1") (pin "2") (pin "3"))

 (symbol (lib_id "Device:LED") (at 123.19 81.28 0) (mirror y) (unit 1) (in_bom yes) (on_board yes) (dnp no)
  (property "Reference" "D106" (at 123.19 74.93 0) (effects (font (size 1.27 1.27))))
  (property "Value" "Green" (at 123.19 77.47 0) (effects (font (size 1.27 1.27))))
  (property "Footprint" "LED_THT:LED_D4.0mm" (at 123.19 81.28 0) (effects (font (size 1.27 1.27)) hide))
  (property "Datasheet" "~" (at 123.19 81.28 0) (effects (font (size 1.27 1.27)) hide)) (pin "1") (pin "2"))

 (symbol (lib_id "Device:LED") (at 123.19 55.88 0) (mirror y) (unit 1) (in_bom yes) (on_board yes) (dnp no)
  (property "Reference" "D104" (at 123.19 49.53 0) (effects (font (size 1.27 1.27))))
  (property "Value" "Red" (at 123.19 52.07 0) (effects (font (size 1.27 1.27))))
  (property "Footprint" "LED_THT:LED_D4.0mm" (at 123.19 55.88 0) (effects (font (size 1.27 1.27)) hide))
  (property "Datasheet" "~" (at 123.19 55.88 0) (effects (font (size 1.27 1.27)) hide)) (pin "1") (pin "2"))

 (symbol (lib_id "power:GND") (at 151.13 90.17 0) (mirror y) (unit 1) (in_bom yes) (on_board yes) (dnp no) (fields_autoplaced)
  (property "Reference" "#PWR0111" (at 151.13 96.52 0) (effects (font (size 1.27 1.27)) hide))
  (property "Value" "GND" (at 151.13 94.615 0) (effects (font (size 1.27 1.27))))
  (property "Footprint" "" (at 151.13 90.17 0) (effects (font (size 1.27 1.27)) hide))
  (property "Datasheet" "" (at 151.13 90.17 0) (effects (font (size 1.27 1.27)) hide)) (pin "1"))

 (sheet_instances (path "" (page "1"))))
